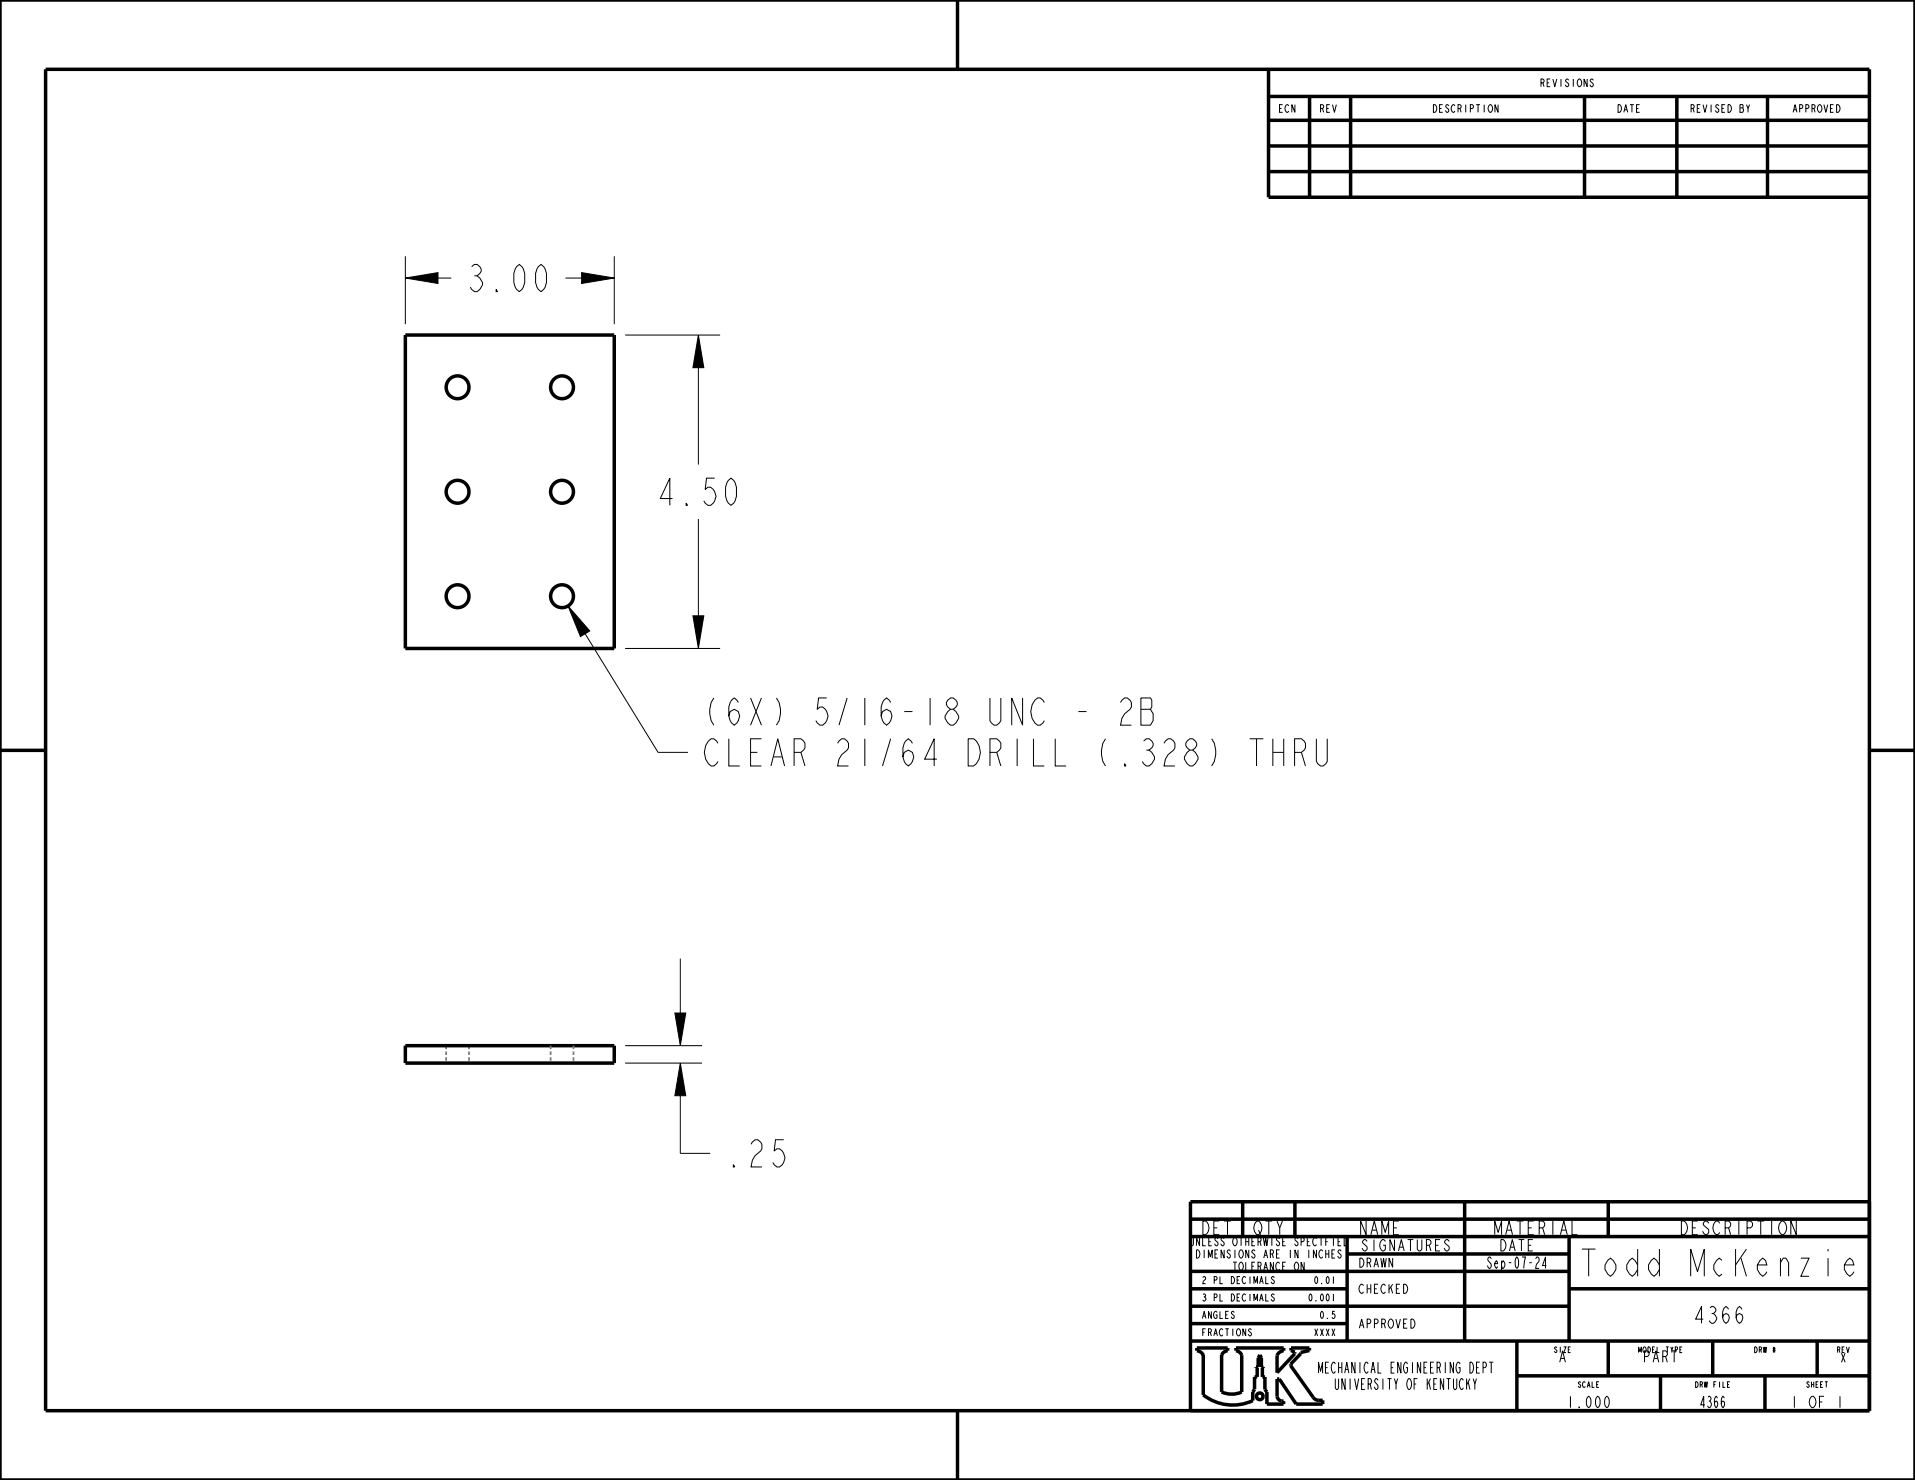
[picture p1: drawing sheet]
<svg xmlns="http://www.w3.org/2000/svg" width="279mm" height="216mm" viewBox="0 0 279 216" stroke-linecap="round" stroke-linejoin="round" font-family="sans-serif">
<path d="M59.1 40.6l4.8-.8v1.6zM84.9 39.8l4.7 .8-4.7 .8zM101.9 48.9l.8 4.7h-1.6zM82.9 88.4l3.1 3.6-1.3 .9zM101.1 89.8h1.6l-.8 4.8zM99.3 155.1l.8 4.7h-1.6zM98.5 147.8h1.6l-.8 4.7z" fill="#000"/>
<g fill="none" stroke="#000" stroke-width=".15">
<path d="M59.1 37.4v9.9M84.9 39.8l4.7 .8-4.7 .8zM89.6 37.4v9.9M59.1 40.6l4.8-.8v1.6zM63.9 40.6h1.9M82.5 40.6h2.4M91.2 48.9h13.9M101.9 48.9l.8 4.7h-1.6zM101.9 53.6v14.2M101.9 75.7v14.1M82.9 88.4l3.1 3.6-1.3 .9zM85.4 92.5l10.6 17.3h4.4"/>
<path d="M91.2 94.6h13.9M101.1 89.8h1.6l-.8 4.8zM99.3 139.8v8M91.2 155.1h11.2M91.2 152.5h11.2M98.5 147.8h1.6l-.8 4.7zM99.3 155.1l.8 4.7h-1.6zM99.3 159.8v8.4h4.3"/>
</g>
<g fill="none" stroke="#000" stroke-width=".51">
<path d="M0 0h279.4v215.9h-279.4zM6.7 10.1h266v195.7h-266zM139.7 0v10.1M185.1 10.1v18.7h87.6M185.1 17.5h87.6M185.1 14.1h87.6M191.1 14.1v14.7M197.1 14.1v14.7M231.2 14.1v14.7M244.7 14.1v14.7M257.9 14.1v14.7M185.1 25h87.6"/>
<path d="M185.1 21.3h87.6M59.1 48.9h30.5v45.7h-30.5zM0 109.5h6.7M272.7 109.5h6.7M59.1 152.5h30.5v2.6h-30.5zM173.7 177.8h99M181.3 175.3v5.1M188.9 175.3v5.1M213.7 175.3v20.3M234.6 175.3v5.1M272.7 175.3h-99v30.5M173.7 195.6h99"/>
<path d="M173.7 193.1h22.8M173.7 190.5h55.2M173.7 188h22.8M173.7 185.5h55.2M173.7 180.4h99M175.6 197.6v5.9a7 7 0 0 0 7.2 .8v-1.2l.2-.4v-1.8h.4v-1.4h-.1v-.1h.3v-1.3l.2-.4 .2 .4v1.3h.3v.1h-.1v1.4h.4v1.8l.2 .4v1.7h2.5v-.4a.84 .84 0 0 1-1-.7v-2.5h.3l2.5 3.6h3.9v-.5a1.33 1.33 0 0 1-1.4-.5l-3.3-4.6v-.2l1.5-1.5v-.2l1.2-.3v-.4h-2.6v.4l.5 .2v.3l-2.6 2.7v-2.5a1.16 1.16 0 0 1 1-.7v-.4h-7v.4a1.05 1.05 0 0 1 .9 .7v5.4a3.5 3.5 0 0 1-3 0v-5.4a1.06 1.06 0 0 1 .9-.7v-.4h-4.5v.4a1.16 1.16 0 0 1 1 .7M196.5 182.9h32.4M196.5 180.4v15.2M221.3 195.6v10.2M228.9 188h43.8M228.9 180.4v15.2M234.6 195.6v5.1"/>
<path d="M249.9 195.6v5.1M265.1 195.6v5.1M139.7 205.8v10.1M221.3 200.7h51.4M242.3 200.7v5.1M257.5 200.7v5.1"/>
<circle cx="66.8" cy="56.5" r="1.67"/>
<circle cx="82" cy="56.5" r="1.67"/>
<circle cx="66.8" cy="71.7" r="1.67"/>
<circle cx="82" cy="71.7" r="1.67"/>
<circle cx="66.8" cy="87" r="1.67"/>
<circle cx="82" cy="87" r="1.67"/>
<circle cx="183.8" cy="203.7" r=".49"/>
</g>
<path d="M65.1 152.5v.5M65.1 153.4v.5M65.1 154.2v.5M68.4 152.5v.5M68.4 153.4v.5M68.4 154.2v.5M80.3 152.5v.5M80.3 153.4v.5M80.3 154.2v.5M83.7 152.5v.5M83.7 153.4v.5M83.7 154.2v.5" fill="none" stroke="#78787d" stroke-width=".25"/>
<g font-size="5.2">
<text x="67.8" y="42.5">3.00</text>
<text x="95.5" y="73.7">4.50</text>
<text x="102.4" y="105.8">(6X) 5/16-18 UNC - 2B</text>
<text x="102.4" y="111.7">CLEAR 21/64 DRILL ( .328) THRU</text>
<text x="105.6" y="170.2">.25</text>
<text x="230.7" y="186.2">Todd McKenzie</text>
</g>
<text font-size="3.2" x="247" y="193">4366</text>
<g font-size="2.6">
<text x="175.2" y="180.1">DET</text>
<text x="182.8" y="180.1">QTY</text>
<text x="198.2" y="180.1">NAME</text>
<text x="217.9" y="180.1">MATERIAL</text>
<text x="245.1" y="180.1">DESCRIPTION</text>
</g>
<g font-size="2.2">
<text x="198.6" y="182.5">SIGNATURES</text>
<text x="216.9" y="185">Sep-07-24</text>
<text x="218.7" y="182.5">DATE</text>
<text x="227.3" y="198.7">A</text>
<text x="239.7" y="198.7">PART</text>
<text x="228.5" y="205.3">1.000</text>
<text x="247.9" y="205.3">4366</text>
<text x="261.2" y="205.3">1 OF 1</text>
</g>
<g font-size="2.1">
<text x="192.5" y="200.3">MECHANICAL ENGINEERING DEPT</text>
<text x="194.8" y="202.7">UNIVERSITY OF KENTUCKY</text>
</g>
<g font-size="1.7">
<text x="198.1" y="184.9">DRAWN</text>
<text x="198.1" y="188.7">CHECKED</text>
<text x="198.1" y="193.8">APPROVED</text>
<text x="268.4" y="198.7">X</text>
</g>
<g font-size="1.6">
<text x="173.7" y="181.7">UNLESS OTHERWISE SPECIFIED</text>
<text x="174.6" y="183.5">DIMENSIONS ARE IN INCHES</text>
<text x="179.9" y="185.3">TOLERANCE ON</text>
</g>
<g font-size="1.5">
<text x="186.5" y="16.4">ECN</text>
<text x="192.5" y="16.4">REV</text>
<text x="209" y="16.4">DESCRIPTION</text>
<text x="224.7" y="12.6">REVISIONS</text>
<text x="235.9" y="16.4">DATE</text>
<text x="246.6" y="16.4">REVISED BY</text>
<text x="261.5" y="16.4">APPROVED</text>
</g>
<g font-size="1.4">
<text x="175.3" y="189.8">3 PL DECIMALS</text>
<text x="175.3" y="187.3">2 PL DECIMALS</text>
<text x="190.9" y="189.8">0.001</text>
<text x="191.7" y="187.3">0.01</text>
<text x="175.3" y="194.9">FRACTIONS</text>
<text x="175.3" y="192.3">ANGLES</text>
<text x="191.7" y="194.9">XXXX</text>
<text x="192.5" y="192.3">0.5</text>
</g>
<g font-size="1.1">
<text x="226.7" y="197.3">SIZE</text>
<text x="239" y="197.3">MODEL TYPE</text>
<text x="255.9" y="197.3">DRW #</text>
<text x="268" y="197.3">REV</text>
<text x="230.2" y="202.4">SCALE</text>
<text x="247.3" y="202.4">DRW FILE</text>
<text x="263.5" y="202.4">SHEET</text>
</g>
</svg>
